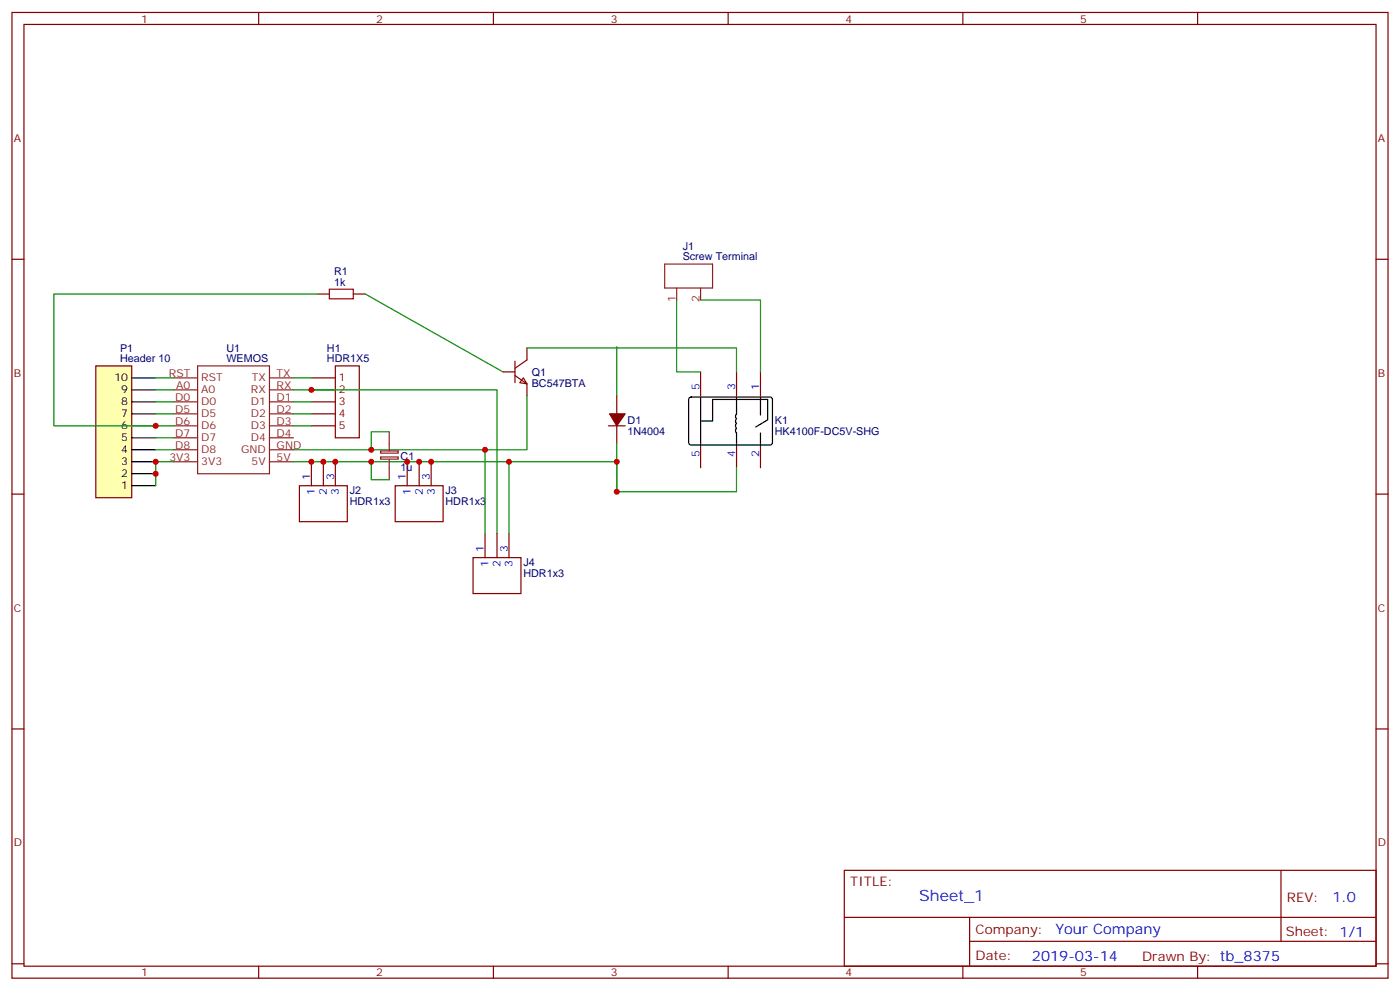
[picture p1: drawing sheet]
<svg xmlns="http://www.w3.org/2000/svg" width="412mm" height="292mm" viewBox="0 0 412 292" stroke-linecap="round" stroke-linejoin="round" font-family="sans-serif">
<g fill="none" stroke="#870000" stroke-width=".35">
<path d="M3.5 3.7h405.4v284.3h-405.4zM7.1 7.2h398.2v277.3h-398.2zM76.2 3.7v3.5M145.3 3.7v3.5M214.5 3.7v3.5M283.6 3.7v3.5M352.8 3.7v3.5M3.5 76.3h3.6M405.3 76.3h3.6M93.5 86.6h3.5M104.1 86.6h3.5M148.2 109.5h3.5"/>
<path d="M151.7 110.6l3.5 2.4v3.6M151.7 106.3v6.4M154.2 111.3l1 1.7-2.1-.3zM155.2 102.4v3.6l-3.5 2.4M181.7 116.6v5.2M206.4 109.5v7.1M217 109.5v7.1M224 109.5v7.1M179.2 125.4h4.9M181.7 125.4v5.3M206.4 130.7v7M217 130.7v7"/>
<path d="M224 130.7v7M3.5 145.5h3.6M405.3 145.5h3.6M3.5 214.6h3.6M405.3 214.6h3.6M248.7 256.3h156.6v28.2h-156.6zM377.3 256.3v20.9M248.7 270.1h156.5M285.6 277.2h119.6M285.6 270.1v14.1M3.5 283.8h3.6M76.2 284.5v3.5"/>
<path d="M145.3 284.5v3.5M214.5 284.5v3.5M283.6 284.5v3.5M352.8 284.5v3.5M405.3 283.8h3.6"/>
</g>
<path d="M203.1 117.1l.5-.2 23.5 .1 .4 .6v13l-.7 .4h-23.5l-.5-.7v-12.7zM206.4 116.9v14.1M217 116.9l-.1 5a1.12 1.12 0 0 0 0 1.4 .94 .94 0 0 0 .1 1.4 .96 .96 0 0 0 0 1.4l-.1 .1a.94 .94 0 0 0 .1 1.3v3.5M224 116.9v5.3M206.4 124h3.5v-6.4h16.2v6l-3.5 2.1M224 127.5v3.5" fill="none" stroke="#000" stroke-width=".35"/>
<path d="M97 85.2h7.1v2.8h-7.1z" fill="none" stroke="#a10000" stroke-width=".35"/>
<path d="M179.6 121.8h4.5l-2.4 3.6z" fill="#870000" stroke="#870000" stroke-width=".35"/>
<path d="M107.6 86.6l40.6 22.9M199.3 88.3v21.2h7.1M206.4 88.3h17.6v21.2M155.2 116.6v15.8h-68.8M155.2 102.4h26.5v14.2M181.7 102.1v.3h35.3v7.1M86.4 136h95.3v8.8M181.7 130.7v14.1h35.3v-7.1" fill="none" stroke="#008700" stroke-width=".35"/>
<g fill="none" stroke="#8c2424" stroke-width=".35">
<path d="M195.8 77.8h14.1v7h-14.1zM199.3 84.8v3.5M206.4 84.8v3.5M51.2 118.3h7M51.2 114.8h7M51.2 111.3h7M58.2 107.7h21.2v31.8h-21.2zM79.4 118.3h7M79.4 114.8h7M79.4 111.3h7M51.2 136h7M51.2 132.4h7"/>
<path d="M51.2 128.9h7M51.2 125.4h7M51.2 121.8h7M79.4 136h7M79.4 132.4h7M79.4 128.9h7M79.4 125.4h7M79.4 121.8h7"/>
</g>
<path d="M28.2 107.7h10.6v38.8h-10.6z" fill="#ffffb0" stroke="#800000" stroke-width=".35"/>
<path d="M38.8 118.3h7.1M38.8 114.8h7.1M38.8 111.3h7.1M38.8 139.5h7.1M38.8 136h7.1M38.8 132.4h7.1M38.8 128.9h7.1M38.8 125.4h7.1M38.8 121.8h7.1M38.8 143h7.1" fill="none" stroke="#000" stroke-width=".35"/>
<path d="M93.5 86.6h-77.6v38.8h35.3M45.9 111.3h5.3M45.9 114.8h5.3M45.9 118.3h5.3M45.9 121.8h5.3M45.9 128.9h5.3M45.9 132.4h5.3M51.2 136h-5.3v7" fill="none" stroke="#008700" stroke-width=".35"/>
<path d="M98.8 107.7h7v21.2h-7z" fill="#fff" stroke="#800000" stroke-width=".35"/>
<path d="M91.7 111.3h7.1M91.7 114.8h7.1M91.7 118.3h7.1M91.7 121.8h7.1M91.7 125.4h7.1" fill="none" stroke="#800000" stroke-width=".35"/>
<path d="M86.4 114.8h60v42.3M86.4 111.3h5.3M86.4 118.3h5.3M86.4 121.8h5.3M86.4 125.4h5.3M109.4 136v5.3h5.3M114.7 127.1h-5.3v5.3M142.9 132.4v24.7M149.9 136v21.1" fill="none" stroke="#008700" stroke-width=".35"/>
<path d="M91.7 136v7M95.2 136v7M98.8 136v7M119.9 136v7M123.5 136v7M127 136v7M88.2 143h14.1v10.6h-14.1zM116.4 143h14.1v10.6h-14.1zM142.9 157.1v7.1M146.4 157.1v7.1M149.9 157.1v7.1M139.3 164.2h14.2v10.6h-14.2z" fill="none" stroke="#870000" stroke-width=".35"/>
<path d="M112.1 134.5h5.2v.7h-5.2zM112.1 132.8h5.2v.6h-5.2zM114.7 127.1v5.7M114.7 135.3v6" fill="none" stroke="#8c2424" stroke-width=".35"/>
<g fill="#c00">
<circle cx="109.4" cy="132.4" r=".88"/>
<circle cx="109.4" cy="136" r=".88"/>
<circle cx="142.9" cy="132.4" r=".88"/>
<circle cx="91.7" cy="114.8" r=".88"/>
<circle cx="45.9" cy="139.5" r=".88"/>
<circle cx="45.9" cy="136" r=".88"/>
<circle cx="181.7" cy="136" r=".88"/>
<circle cx="181.7" cy="144.8" r=".88"/>
<circle cx="91.7" cy="136" r=".88"/>
<circle cx="95.3" cy="136" r=".88"/>
<circle cx="98.8" cy="136" r=".88"/>
<circle cx="45.9" cy="125.4" r=".88"/>
<circle cx="149.9" cy="136" r=".88"/>
<circle cx="119.9" cy="136" r=".88"/>
<circle cx="123.5" cy="136" r=".88"/>
<circle cx="127" cy="136" r=".88"/>
</g>
<text font-size="4.6" fill="#00f" x="270.8" y="265.3">Sheet_1</text>
<g font-size="4.2" fill="#00f">
<text x="392.5" y="265.5">1.0</text>
<text x="310.9" y="275.1">Your Company</text>
<text x="304" y="282.9">2019-03-14</text>
</g>
<g font-size="3.9" fill="#800">
<text x="250.5" y="260.8">TITLE:</text>
<text x="379.1" y="265.5">REV:</text>
<text x="287.4" y="275">Company:</text>
<text x="378.7" y="275.7">Sheet: 1/1</text>
<text x="287.4" y="282.7">Date:</text>
<text x="336.4" y="282.8">Drawn By: tb_8375</text>
</g>
<g font-size="3.2" fill="#800">
<text x="41.6" y="6.7">1</text>
<text x="110.8" y="6.7">2</text>
<text x="179.9" y="6.7">3</text>
<text x="249.1" y="6.7">4</text>
<text x="318.2" y="6.7">5</text>
<text x="4.1" y="41.8">A</text>
<text x="405.9" y="41.8">A</text>
<text x="4.1" y="110.9">B</text>
<text x="405.9" y="110.9">B</text>
<text x="4.1" y="180.1">C</text>
<text x="405.9" y="180.1">C</text>
<text x="4.1" y="249.2">D</text>
<text x="405.9" y="249.2">D</text>
<text x="41.6" y="287.5">1</text>
<text x="110.8" y="287.5">2</text>
<text x="179.9" y="287.5">3</text>
<text x="249.1" y="287.5">4</text>
<text x="318.2" y="287.5">5</text>
</g>
<g font-size="3.2" fill="#000080">
<text x="201.1" y="76.7">Screw Terminal</text>
<text x="201.1" y="73.5">J1</text>
<text x="98.4" y="80.9">R1</text>
<text x="98.4" y="84.1">1k</text>
<text x="35.4" y="106.7">Header 10</text>
<text x="35.4" y="103.5">P1</text>
<text x="66.7" y="106.7">WEMOS</text>
<text x="66.7" y="103.5">U1</text>
<text x="96.3" y="106.7">HDR1X5</text>
<text x="96.3" y="103.5">H1</text>
<text x="156.6" y="113.8">BC547BTA</text>
<text x="156.6" y="110.6">Q1</text>
<text x="184.9" y="124.8">D1</text>
<text x="228.2" y="124.8">K1</text>
<text x="184.9" y="127.9">1N4004</text>
<text x="228.2" y="127.9">HK4100F-DC5V-SHG</text>
<text x="118" y="135.3">C1</text>
<text x="118" y="138.6">1u</text>
<text x="103" y="148.7">HDR1x3</text>
<text x="103" y="145.6">J2</text>
<text x="131.2" y="148.7">HDR1x3</text>
<text x="131.2" y="145.6">J3</text>
<text x="154.2" y="166.7">J4</text>
<text x="154.2" y="169.8">HDR1x3</text>
</g>
<g font-size="3.2" fill="#8d2323">
<text x="199" y="88.9" transform="rotate(-90 199 88.9)">1</text>
<text x="206" y="88.9" transform="rotate(-90 206 88.9)">2</text>
<text x="49.8" y="110.9">RST</text>
<text x="59.3" y="112.3">RST</text>
<text x="74.2" y="112.3">TX</text>
<text x="81.5" y="110.9">TX</text>
<text x="51.6" y="118">D0</text>
<text x="51.9" y="114.4">A0</text>
<text x="59.3" y="119.4">D0</text>
<text x="59.3" y="115.9">A0</text>
<text x="73.9" y="119.4">D1</text>
<text x="73.9" y="115.9">RX</text>
<text x="81.5" y="118">D1</text>
<text x="81.5" y="114.4">RX</text>
<text x="51.6" y="125">D6</text>
<text x="51.6" y="121.5">D5</text>
<text x="59.3" y="122.9">D5</text>
<text x="73.9" y="122.9">D2</text>
<text x="81.5" y="125">D3</text>
<text x="81.5" y="121.5">D2</text>
<text x="51.6" y="128.6">D7</text>
<text x="59.3" y="130">D7</text>
<text x="59.3" y="126.4">D6</text>
<text x="73.9" y="130">D4</text>
<text x="73.9" y="126.4">D3</text>
<text x="81.5" y="128.6">D4</text>
<text x="49.9" y="135.6">3V3</text>
<text x="51.6" y="132.1">D8</text>
<text x="59.3" y="137">3V3</text>
<text x="59.3" y="133.5">D8</text>
<text x="71" y="133.5">GND</text>
<text x="74.1" y="137">5V</text>
<text x="81.5" y="135.6">5V</text>
<text x="81.5" y="132.1">GND</text>
</g>
<g font-size="3.2">
<text x="33.7" y="112.3">10</text>
<text x="35.7" y="119.4">8</text>
<text x="35.7" y="115.9">9</text>
<text x="35.7" y="122.9">7</text>
<text x="35.7" y="130">5</text>
<text x="35.7" y="126.4">6</text>
<text x="35.7" y="137">3</text>
<text x="35.7" y="133.5">4</text>
<text x="35.7" y="140.5">2</text>
<text x="35.7" y="144.1">1</text>
</g>
<g font-size="3.2" fill="#800000">
<text x="99.8" y="112.3">1</text>
<text x="99.8" y="115.9">2</text>
<text x="99.8" y="119.4">3</text>
<text x="99.8" y="122.9">4</text>
<text x="99.8" y="126.4">5</text>
</g>
<g font-size="3.2" fill="#00f">
<text x="206" y="114.8" transform="rotate(-90 206 114.8)">5</text>
<text x="216.6" y="114.8" transform="rotate(-90 216.6 114.8)">3</text>
<text x="223.7" y="114.8" transform="rotate(-90 223.7 114.8)">1</text>
<text x="206" y="134.4" transform="rotate(-90 206 134.4)">5</text>
<text x="216.6" y="134.4" transform="rotate(-90 216.6 134.4)">4</text>
<text x="223.7" y="134.4" transform="rotate(-90 223.7 134.4)">2</text>
<text x="91.4" y="141.3" transform="rotate(-90 91.4 141.3)">1</text>
<text x="98.4" y="141.3" transform="rotate(-90 98.4 141.3)">3</text>
<text x="119.6" y="141.3" transform="rotate(-90 119.6 141.3)">1</text>
<text x="126.6" y="141.3" transform="rotate(-90 126.6 141.3)">3</text>
<text x="92.8" y="145.7" transform="rotate(-90 92.8 145.7)">1</text>
<text x="96.3" y="145.7" transform="rotate(-90 96.3 145.7)">2</text>
<text x="99.8" y="145.7" transform="rotate(-90 99.8 145.7)">3</text>
<text x="121" y="145.7" transform="rotate(-90 121 145.7)">1</text>
<text x="124.5" y="145.7" transform="rotate(-90 124.5 145.7)">2</text>
<text x="128.1" y="145.7" transform="rotate(-90 128.1 145.7)">3</text>
<text x="142.5" y="162.4" transform="rotate(-90 142.5 162.4)">1</text>
<text x="143.9" y="166.9" transform="rotate(-90 143.9 166.9)">1</text>
<text x="147.5" y="166.9" transform="rotate(-90 147.5 166.9)">2</text>
<text x="149.6" y="162.4" transform="rotate(-90 149.6 162.4)">3</text>
<text x="151" y="166.9" transform="rotate(-90 151 166.9)">3</text>
</g>
</svg>
